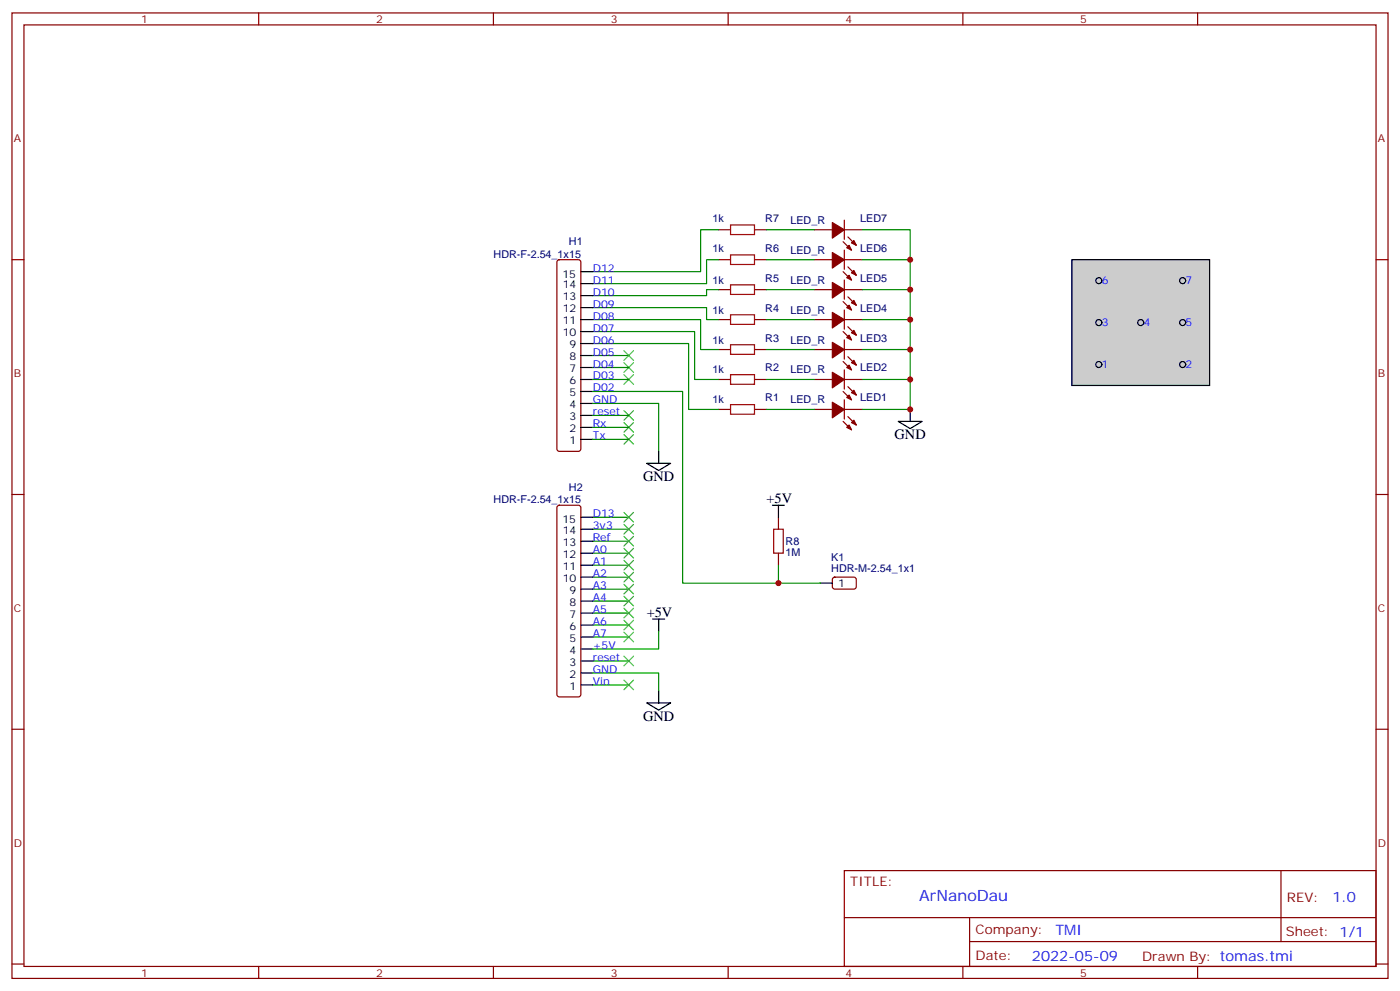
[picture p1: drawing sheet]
<svg xmlns="http://www.w3.org/2000/svg" width="412mm" height="292mm" viewBox="0 0 412 292" stroke-linecap="round" stroke-linejoin="round" font-family="sans-serif">
<g fill="none" stroke="#870000" stroke-width=".35">
<path d="M3.5 3.8h405.4v284.3h-405.4zM7.1 7.3h398.2v277.3h-398.2zM76.2 3.8v3.5M145.3 3.8v3.5M214.5 3.8v3.5M283.6 3.8v3.5M352.8 3.8v3.5M3.5 76.5h3.6M164.3 76.7l.4-.2h5.7l.5 .2 .2 .5v55l-.2 .5-.5 .2h-5.7l-.5-.2-.2-.5v-55zM211.7 76.5h3.5M211.7 67.7h3.5M222.2 76.5h3.6"/>
<path d="M222.2 67.7h3.6M239.9 76.5h5.3M239.9 67.7h5.3M248.4 71.2l2.4 2.5M248.7 76.5h5.3M248.7 64.8v5.7M248.7 73.7v5.6M248.7 67.7h5.3M249.8 78.6l2.4 2.5M249.8 69.8l2.4 2.4M405.3 76.5h3.6M211.7 94.1h3.5"/>
<path d="M211.7 85.3h3.5M222.2 94.1h3.6M222.2 85.3h3.6M239.9 94.1h5.3M239.9 85.3h5.3M248.4 97.6l2.4 2.5M248.4 88.8l2.4 2.5M248.4 80l2.4 2.5M248.7 82.5v5.6M248.7 91.3v5.6M248.7 94.1h5.3M248.7 85.3h5.3"/>
<path d="M249.8 96.2l2.4 2.5M249.8 87.4l2.4 2.5M211.7 111.8h3.5M211.7 102.9h3.5M222.2 111.8h3.6M222.2 102.9h3.6M239.9 111.8h5.3M239.9 102.9h5.3M248.4 115.3l2.4 2.5M248.4 106.5l2.4 2.4M248.7 100.1v5.7M248.7 108.9v5.7"/>
<path d="M248.7 117.8v5.6M248.7 111.8h5.3M248.7 102.9h5.3M249.8 113.9l2.4 2.4M249.8 105.1l2.4 2.4M211.7 120.6h3.5M222.2 120.6h3.6M239.9 120.6h5.3M248.4 124.1l2.4 2.5M248.7 120.6h5.3M249.8 122.7l2.4 2.5M3.5 145.6h3.6"/>
<path d="M164.3 149l.4-.2h5.7l.5 .2 .2 .5v55l-.2 .5-.5 .2h-5.7l-.5-.2-.2-.5v-55zM229.3 152.3v3.6M405.3 145.6h3.6M229.3 162.9v3.5M245.4 170.2l.5-.2h5.9l.4 .7v2.4l-.7 .4-5.9-.1-.4-.6v-2.1zM3.5 214.8h3.6M405.3 214.8h3.6M248.7 256.4h156.6v28.2h-156.6zM377.3 256.4v20.9M248.7 270.2h156.5M285.6 277.3h119.6M285.6 270.2v14.2"/>
<path d="M3.5 283.9h3.6M76.2 284.6v3.5M145.3 284.6v3.5M214.5 284.6v3.5M283.6 284.6v3.5M352.8 284.6v3.5M405.3 283.9h3.6"/>
</g>
<g fill="#870000" stroke="#870000" stroke-width=".35">
<path d="M245.2 118.5l3.5 2.1-3.5 2.4z"/>
<path d="M249.4 125.9l.7-.7 .7 1.4z"/>
<path d="M250.8 124.5l.7-.7 .7 1.4z"/>
<path d="M245.2 109.6l3.5 2.2-3.5 2.4z"/>
<path d="M249.4 117.1l.7-.8 .7 1.5z"/>
<path d="M250.8 115.6l.7-.7 .7 1.4z"/>
<path d="M245.2 100.8l3.5 2.1-3.5 2.5z"/>
<path d="M249.4 108.2l.7-.7 .7 1.4z"/>
<path d="M250.8 106.8l.7-.7 .7 1.4z"/>
<path d="M245.2 92l3.5 2.1-3.5 2.5z"/>
<path d="M249.4 99.4l.7-.7 .7 1.4z"/>
<path d="M250.8 98l.7-.7 .7 1.4z"/>
<path d="M245.2 83.2l3.5 2.1-3.5 2.5z"/>
<path d="M249.4 90.6l.7-.7 .7 1.4z"/>
<path d="M250.8 89.2l.7-.7 .7 1.4z"/>
<path d="M245.2 74.4l3.5 2.1-3.5 2.5z"/>
<path d="M249.4 81.8l.7-.7 .7 1.4z"/>
<path d="M251.5 79.7l.7 1.4-1.4-.7z"/>
<path d="M245.2 65.5l3.5 2.2-3.5 2.4z"/>
<path d="M250.1 72.2l.7 1.5-1.4-.7z"/>
<path d="M250.8 71.5l.7-.7 .7 1.4z"/>
</g>
<path d="M215.2 75.1h7v2.8h-7zM215.2 66.3h7v2.8h-7zM215.2 92.7h7v2.8h-7zM215.2 83.9h7v2.8h-7zM215.2 119.2h7v2.8h-7zM215.2 110.3h7v2.9h-7zM215.2 101.5h7v2.9h-7zM227.9 155.9h2.8v7h-2.8z" fill="none" stroke="#a10000" stroke-width=".35"/>
<g fill="none" stroke="#008700" stroke-width=".35">
<path d="M211.7 76.5h-3.6v7h-33.5M211.7 67.7h-5.3v12.3h-31.8M225.8 76.5h14.1M225.8 67.7h14.1M254 67.7h14.1v52.9h-14.1M254 76.5h14.1M174.6 90.6h33.5v3.5h3.6M174.6 94.1h31.8v8.8h5.3M174.6 97.6h30v14.2h7.1M211.7 85.3h-3.6v1.8h-33.5M225.8 85.3h14.1M225.8 94.1h14.1"/>
<path d="M254 85.3h14.1M254 94.1h14.1M174.6 101.2h28.2v19.4h8.9M174.6 115.3h26.5v56.4h40.6M174.6 118.8h19.4v14.1M174.6 111.8h10.6M174.6 104.7h10.6M174.6 108.2h10.6M225.8 102.9h14.1M225.8 111.8h14.1M254 102.9h14.1M254 111.8h14.1"/>
<path d="M174.6 122.3h10.6M174.6 125.9h10.6M174.6 129.4h10.6M225.8 120.6h14.1M174.6 159.4h10.6M174.6 155.9h10.6M174.6 152.3h10.6M174.6 177h10.6M174.6 173.5h10.6M174.6 170h10.6M174.6 166.4h10.6M174.6 162.9h10.6"/>
<path d="M229.3 166.4v5.3M174.6 198.2h19.4v5.3M174.6 194.7h10.6M174.6 187.6h10.6M174.6 184.1h10.6M174.6 180.6h10.6M194 185.8v5.3h-19.4M174.6 201.7h10.6"/>
</g>
<g fill="none" stroke="#000" stroke-width=".35">
<path d="M171.1 97.6h3.5M171.1 94.1h3.5M171.1 90.6h3.5M171.1 87.1h3.5M171.1 83.5h3.5M171.1 80h3.5M171.1 118.8h3.5M171.1 115.3h3.5M171.1 111.8h3.5M171.1 108.2h3.5M171.1 104.7h3.5M171.1 101.2h3.5"/>
<path d="M171.1 129.4h3.5M171.1 125.9h3.5M171.1 122.3h3.5M264.6 124.1h7l-3.5 2.1zM268.1 120.6v3.5M171.1 159.4h3.5M171.1 155.9h3.5M171.1 152.3h3.5M227.5 148.8h3.6M229.3 148.8v3.5M171.1 177h3.5M171.1 173.5h3.5"/>
<path d="M171.1 170h3.5M171.1 166.4h3.5M171.1 162.9h3.5M241.7 171.7h3.5M171.1 198.2h3.5M171.1 194.7h3.5M171.1 191.1h3.5M171.1 187.6h3.5M171.1 184.1h3.5M171.1 180.6h3.5M192.3 182.3h3.5M194 182.3v3.5"/>
<path d="M171.1 201.7h3.5M190.5 207h7.1l-3.6 2.1zM194 203.5v3.5"/>
</g>
<g fill="none" stroke="#3c3" stroke-width=".35">
<path d="M183.8 103.3l2.8 2.8M183.8 106.8l2.8 2.8M183.8 110.3l2.8 2.9M186.6 103.3l-2.8 2.8M186.6 106.8l-2.8 2.8M186.6 110.3l-2.8 2.9M183.8 120.9l2.8 2.9M183.8 124.5l2.8 2.8M183.8 128l2.8 2.8M186.6 120.9l-2.8 2.9M186.6 124.5l-2.8 2.8M186.6 128l-2.8 2.8"/>
<path d="M183.8 150.9l2.8 2.8M183.8 154.4l2.8 2.9M183.8 158l2.8 2.8M186.6 150.9l-2.8 2.8M186.6 154.4l-2.8 2.9M186.6 158l-2.8 2.8M183.8 161.5l2.8 2.8M183.8 165l2.8 2.9M183.8 168.6l2.8 2.8M183.8 172.1l2.8 2.8M183.8 175.6l2.8 2.8M183.8 179.1l2.8 2.9"/>
<path d="M186.6 161.5l-2.8 2.8M186.6 165l-2.8 2.9M186.6 168.6l-2.8 2.8M186.6 172.1l-2.8 2.8M186.6 175.6l-2.8 2.8M186.6 179.1l-2.8 2.9M183.8 182.7l2.8 2.8M183.8 186.2l2.8 2.8M183.8 193.3l2.8 2.8M186.6 182.7l-2.8 2.8M186.6 186.2l-2.8 2.8M186.6 193.3l-2.8 2.8"/>
<path d="M183.8 200.3l2.8 2.8M186.6 200.3l-2.8 2.8"/>
</g>
<path d="M315.7 76.5h40.6v37h-40.6z" fill="#ccc" stroke="#000" stroke-width=".35"/>
<g fill="none" stroke="#000" stroke-width=".35">
<path d="M190.5 136.5h7.1l-3.6 2.1zM194 132.9v3.6"/>
<circle cx="323.7" cy="95" r=".88"/>
<circle cx="323.7" cy="82.7" r=".88"/>
<circle cx="336" cy="95" r=".88"/>
<circle cx="348.4" cy="95" r=".88"/>
<circle cx="348.4" cy="82.7" r=".88"/>
<circle cx="323.7" cy="107.4" r=".88"/>
<circle cx="348.4" cy="107.4" r=".88"/>
</g>
<g fill="#c00">
<circle cx="268.1" cy="76.5" r=".88"/>
<circle cx="268.1" cy="85.3" r=".88"/>
<circle cx="268.1" cy="94.1" r=".88"/>
<circle cx="268.1" cy="102.9" r=".88"/>
<circle cx="268.1" cy="111.8" r=".88"/>
<circle cx="268.1" cy="120.6" r=".88"/>
<circle cx="229.3" cy="171.7" r=".88"/>
</g>
<text font-size="4.6" fill="#00f" x="270.8" y="265.4">ArNanoDau</text>
<g font-size="4.2">
<text x="263.5" y="129.4">GND</text>
<text x="189.4" y="141.7">GND</text>
<text x="225.8" y="148.1">+5V</text>
<text x="190.5" y="181.6">+5V</text>
<text x="189.4" y="212.3">GND</text>
</g>
<g font-size="4.2" fill="#00f">
<text x="392.5" y="265.7">1.0</text>
<text x="310.9" y="275.2">TMI</text>
<text x="304" y="283">2022-05-09</text>
</g>
<g font-size="3.9" fill="#800">
<text x="250.5" y="261">TITLE:</text>
<text x="379.1" y="265.7">REV:</text>
<text x="287.4" y="275.2">Company:</text>
<text x="378.7" y="275.8">Sheet: 1/1</text>
<text x="287.4" y="282.9">Date:</text>
<text x="336.4" y="282.9">Drawn By: tomas.tmi</text>
</g>
<g font-size="3.2" fill="#800">
<text x="41.6" y="6.8">1</text>
<text x="110.8" y="6.8">2</text>
<text x="179.9" y="6.8">3</text>
<text x="249.1" y="6.8">4</text>
<text x="318.2" y="6.8">5</text>
<text x="4.1" y="41.9">A</text>
<text x="405.9" y="41.9">A</text>
<text x="4.1" y="111.1">B</text>
<text x="405.9" y="111.1">B</text>
<text x="4.1" y="180.2">C</text>
<text x="405.9" y="180.2">C</text>
<text x="4.1" y="249.3">D</text>
<text x="405.9" y="249.3">D</text>
<text x="41.6" y="287.6">1</text>
<text x="110.8" y="287.6">2</text>
<text x="179.9" y="287.6">3</text>
<text x="249.1" y="287.6">4</text>
<text x="318.2" y="287.6">5</text>
</g>
<g font-size="3.2" fill="#000080">
<text x="209.9" y="65.3">1k</text>
<text x="225.4" y="65.3">R7</text>
<text x="232.8" y="65.9">LED_R</text>
<text x="253.4" y="65.3">LED7</text>
<text x="145.4" y="75.9">HDR-F-2.54_1x15</text>
<text x="167.6" y="72.2">H1</text>
<text x="209.9" y="74.1">1k</text>
<text x="225.4" y="74.1">R6</text>
<text x="232.8" y="74.7">LED_R</text>
<text x="253.4" y="74.1">LED6</text>
<text x="209.9" y="83.5">1k</text>
<text x="225.4" y="82.9">R5</text>
<text x="232.8" y="83.5">LED_R</text>
<text x="253.4" y="82.9">LED5</text>
<text x="209.9" y="92.4">1k</text>
<text x="225.4" y="91.8">R4</text>
<text x="232.8" y="92.4">LED_R</text>
<text x="253.4" y="91.8">LED4</text>
<text x="209.9" y="101.2">1k</text>
<text x="225.4" y="100.6">R3</text>
<text x="232.8" y="101.2">LED_R</text>
<text x="253.4" y="100.6">LED3</text>
<text x="209.9" y="110">1k</text>
<text x="225.4" y="109.4">R2</text>
<text x="232.8" y="110">LED_R</text>
<text x="253.4" y="109.4">LED2</text>
<text x="209.9" y="118.8">1k</text>
<text x="225.4" y="118.2">R1</text>
<text x="232.8" y="118.8">LED_R</text>
<text x="253.4" y="118.2">LED1</text>
<text x="145.4" y="148.2">HDR-F-2.54_1x15</text>
<text x="167.6" y="144.6">H2</text>
<text x="231.4" y="160.6">R8</text>
<text x="231.4" y="163.7">1M</text>
<text x="244.9" y="165.3">K1</text>
<text x="244.9" y="168.5">HDR-M-2.54_1x1</text>
</g>
<g font-size="3.2">
<text x="165.7" y="81.8">15</text>
<text x="165.8" y="88.5">13</text>
<text x="165.8" y="84.9">14</text>
<text x="165.8" y="95.5">11</text>
<text x="165.8" y="92">12</text>
<text x="165.8" y="99.1">10</text>
<text x="167.8" y="106.1">8</text>
<text x="167.8" y="102.6">9</text>
<text x="167.8" y="113.2">6</text>
<text x="167.8" y="109.6">7</text>
<text x="167.8" y="116.7">5</text>
<text x="167.8" y="123.8">3</text>
<text x="167.8" y="120.2">4</text>
<text x="167.8" y="130.8">1</text>
<text x="167.8" y="127.3">2</text>
<text x="165.7" y="154.1">15</text>
<text x="165.8" y="160.8">13</text>
<text x="165.8" y="157.3">14</text>
<text x="165.8" y="167.9">11</text>
<text x="165.8" y="164.3">12</text>
<text x="165.8" y="171.4">10</text>
<text x="246.9" y="172.8">1</text>
<text x="167.8" y="178.4">8</text>
<text x="167.8" y="174.9">9</text>
<text x="167.8" y="185.5">6</text>
<text x="167.8" y="182">7</text>
<text x="167.8" y="189">5</text>
<text x="167.8" y="196.1">3</text>
<text x="167.8" y="192.5">4</text>
<text x="167.8" y="203.1">1</text>
<text x="167.8" y="199.6">2</text>
</g>
<g font-size="3.2" fill="#00f">
<text x="174.6" y="83.5">D11</text>
<text x="174.6" y="80">D12</text>
<text x="324.6" y="83.5">6</text>
<text x="349.2" y="83.5">7</text>
<text x="174.6" y="87.1">D10</text>
<text x="174.6" y="94.1">D08</text>
<text x="174.6" y="90.6">D09</text>
<text x="324.6" y="95.9">3</text>
<text x="336.9" y="95.9">4</text>
<text x="349.2" y="95.9">5</text>
<text x="174.6" y="101.2">D06</text>
<text x="174.6" y="97.6">D07</text>
<text x="174.6" y="104.7">D05</text>
<text x="174.6" y="111.8">D03</text>
<text x="174.6" y="108.2">D04</text>
<text x="324.6" y="108.2">1</text>
<text x="349.2" y="108.2">2</text>
<text x="174.6" y="115.3">D02</text>
<text x="174.6" y="118.8">GND</text>
<text x="174.6" y="122.3">reset</text>
<text x="174.6" y="125.9">Rx</text>
<text x="174.6" y="129.4">Tx</text>
<text x="174.6" y="152.3">D13</text>
<text x="174.6" y="155.9">3v3</text>
<text x="174.6" y="159.4">Ref</text>
<text x="174.6" y="162.9">A0</text>
<text x="174.6" y="166.4">A1</text>
<text x="174.6" y="170">A2</text>
<text x="174.6" y="173.5">A3</text>
<text x="174.6" y="177">A4</text>
<text x="174.6" y="180.6">A5</text>
<text x="174.6" y="184.1">A6</text>
<text x="174.6" y="187.6">A7</text>
<text x="174.6" y="191.1">+5V</text>
<text x="174.6" y="194.7">reset</text>
<text x="174.6" y="198.2">GND</text>
<text x="174.6" y="201.7">Vin</text>
</g>
</svg>
